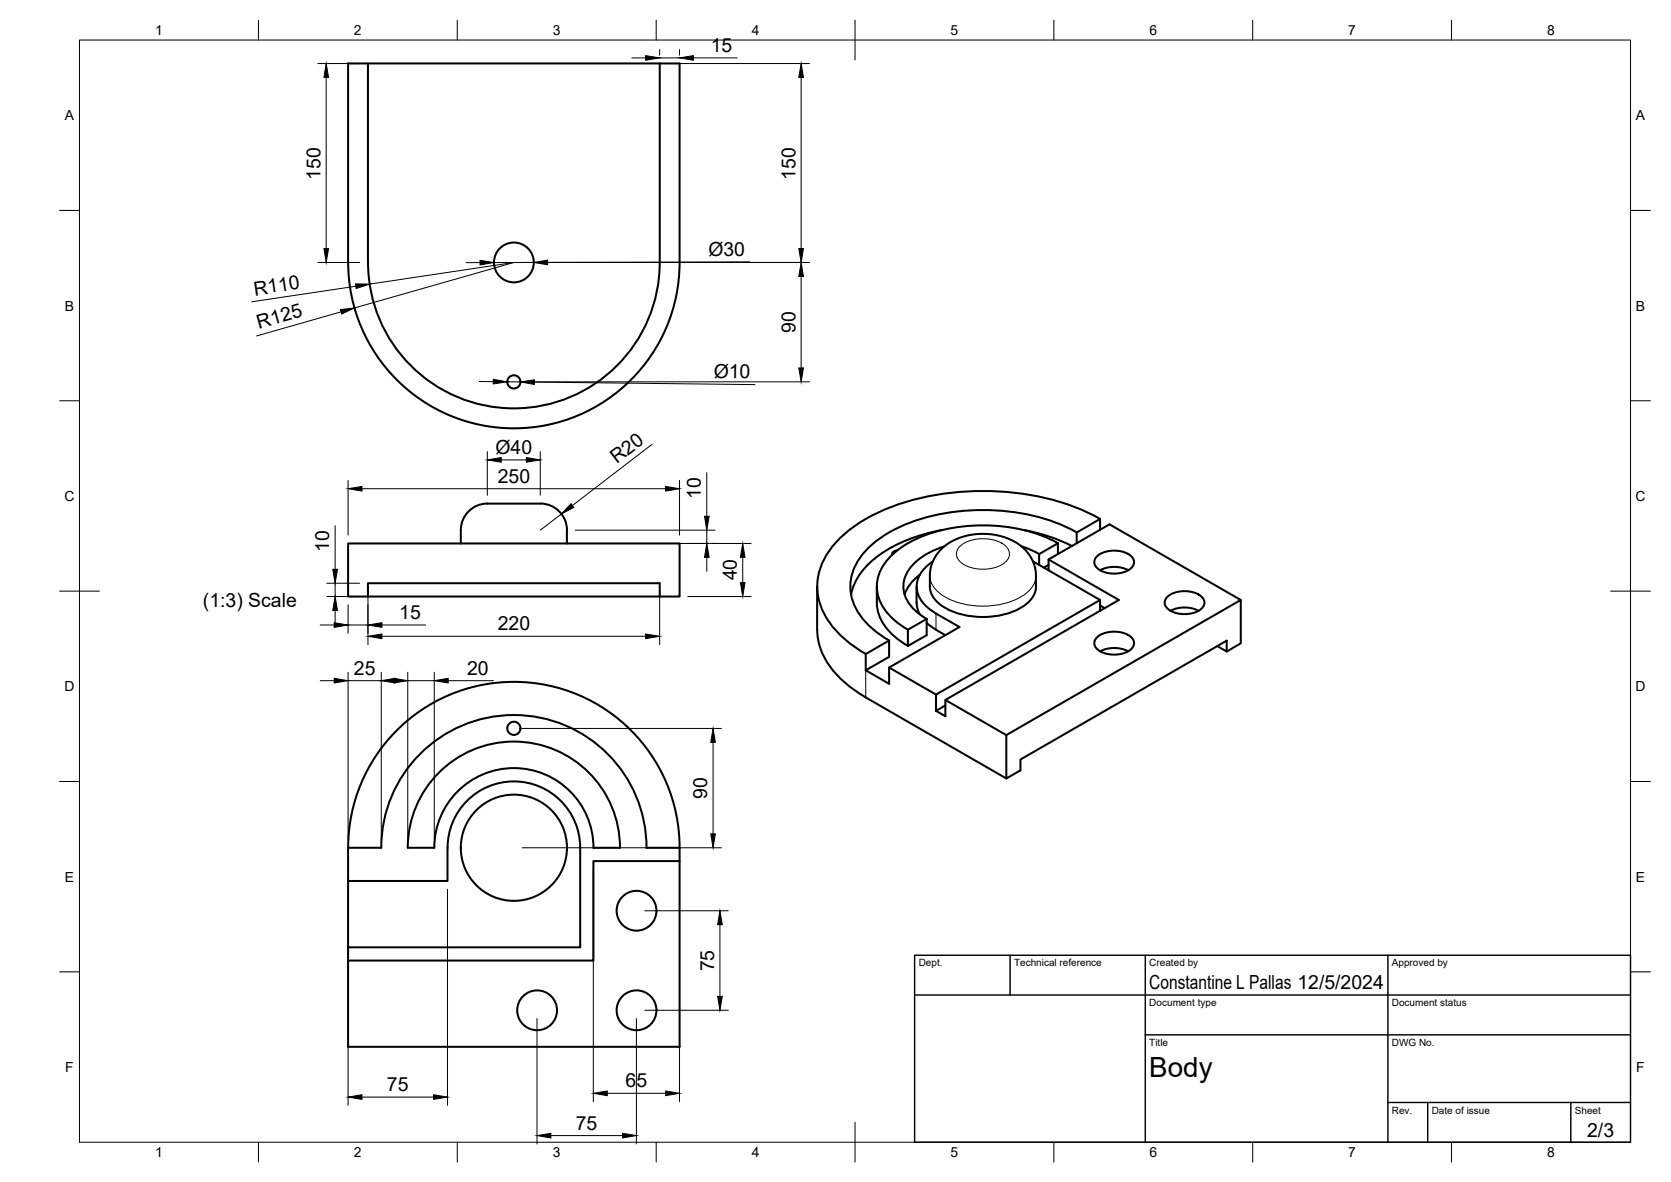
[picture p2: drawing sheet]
<svg xmlns="http://www.w3.org/2000/svg" width="420mm" height="297mm" viewBox="0 0 420 297" stroke-linecap="round" stroke-linejoin="round" font-family="sans-serif">
<!-- layer: Visible -->
<g fill="none" stroke="#000" stroke-width=".51">
<path d="M92.5 15.9v50.1a36.7 36.7 0 0 0 36.7 36.6 36.7 36.7 0 0 0 36.7-36.6v-50.1M87.5 66a41.7 41.7 0 0 0 41.7 41.6 41.7 41.7 0 0 0 41.7-41.6v-50.1h-83.4v50.1M135.9 126.6h-11.9a7 7 0 0 0-8.1 6.6v3.4M135.9 126.5a6.7 6.7 0 0 1 6.7 6.7l-.1 3.4M225.6 138.3l-.8 .3a.75 .75 0 0 0-.5 .9M236.4 138.3a16.1 16.1 0 0 1 18.3-2.4 10.2 10.2 0 0 1 5.8 8.8 7 7 0 0 1-1.6 6.3 17.3 17.3 0 0 1-13.4 4 15.6 15.6 0 0 1-10.1-4 5.3 5.3 0 0 1-1.6-3.6 14 14 0 0 1 .5-5.7l.9-1.8zM236.9 133.2a36.1 36.1 0 0 0-18.8 8.8 14.5 14.5 0 0 0-4.1 7.4M237.4 137.3a15.8 15.8 0 0 0-9.4 6.7 7.4 7.4 0 0 0 1.9 9.2l3.1 2.3M256.9 137.3l2 .7 2.4 1.2M257.4 133.2a44 44 0 0 1 12.1 4M261.3 139.2l4.7-2.7v2.7M261.3 139.2v2.8"/>
<path d="M266 136.5a41.9 41.9 0 0 0-28.9-3.4 26.3 26.3 0 0 0-14.2 7.9 9.9 9.9 0 0 0 1 14l2.7 2.2 1.7 1M270.7 133.8a51.5 51.5 0 0 0-32.8-4.9 37.3 37.3 0 0 0-19.3 8.6 13 13 0 0 0-4.4 12.8 18.5 18.5 0 0 0 9.4 10.7M276 139.7a7.1 7.1 0 0 1 8.8 .5 2.1 2.1 0 0 1-1.1 3.1 7.5 7.5 0 0 1-7.7-.4 1.94 1.94 0 0 1 0-3.2zM276.6 133.1v-2.7l-5.9 3.4v2.7M276.6 130.4a62.7 62.7 0 0 0-34.8-6.8 53.4 53.4 0 0 0-28.1 9.5 18.7 18.7 0 0 0-8.2 14.3 17.5 17.5 0 0 0 6.4 12.8l3.7 2.8 2.1 1.3M92.5 149.9h-5v-13.3h83.4v13.3h-78.4v-3.3h73.4v3.3M205.5 147.4v10.9a18.4 18.4 0 0 0 7.9 14.1l4.3 2.8 35.3 20.4M220.5 147.4a15.3 15.3 0 0 0 .9 8.1 16.3 16.3 0 0 0 6.9 6.8M228.3 158.2v4.1M230.5 147.4v4.1M230.5 151.5l.2 1.4 .6 1.5M231.3 144.5a10.2 10.2 0 0 0-3.8 4.9"/>
<path d="M233 155.5v4.1l-4.7 2.7M233 155.5l-4.7 2.7M233 156.5l1.5 1.2 3.2 1.9M234.6 141.1a7.2 7.2 0 0 0-4 7.6 9.2 9.2 0 0 0 4.8 5.5l5.9 3.4-17.7 10.2v4l-5.9-3.3M259.7 141.1l16.9 9.7M263.7 143.3v-2.7l15.3-8.8 33 19M263.7 140.6l17.6 10.2-43.6 25.1v4.1l-2.3-1.4M263.7 142l-1.2 .6M276.6 153.5v-2.7l-41.2 23.7v4.1M276.6 152.2l1.2 .6M276.6 143.3a7.8 7.8 0 0 1 7.1 0M293.7 149.9a7.1 7.1 0 0 1 8.8 .5 2.1 2.1 0 0 1-1.1 3.1 7.5 7.5 0 0 1-7.7-.5 1.94 1.94 0 0 1 0-3.1z"/>
<path d="M294.3 153.5a7.8 7.8 0 0 1 7.1 0M217.7 164.4l5.9-3.4v4.1l-5.9 3.4zM223.6 167.8l11.8 6.7M237.7 177.3l-2.3 1.3M237.7 175.9l15.3 8.8M276 160a7.1 7.1 0 0 1 8.8 .5 2.1 2.1 0 0 1-1.1 3.2 7.5 7.5 0 0 1-7.7-.5 1.94 1.94 0 0 1 0-3.2zM276.6 163.7a7.8 7.8 0 0 1 7.1 0M306.1 162.4l2.3 1.3v-2.7l-51.8 29.9v2.7l-3.6 2v-10.9l59-33.9v10.9l-3.6 2M109.7 194.9a26.7 26.7 0 0 1 29.3-6.7 26.7 26.7 0 0 1 16.9 24.8h-6.7a20 20 0 0 0-20-20 20 20 0 0 0-20 20h-6.7a26.6 26.6 0 0 1 7.2-18.1zM87.5 213a41.7 41.7 0 0 1 41.7-41.6 41.7 41.7 0 0 1 41.7 41.6M170.9 213h-8.3a33.3 33.3 0 0 0-33.4-33.3 33.3 33.3 0 0 0-33.3 33.3h-8.4v8.4M170.9 213v3.4"/>
<path d="M87.5 221.4h25v-8.4a16.7 16.7 0 0 1 16.7-16.6 16.7 16.7 0 0 1 16.7 16.6v25.1h-58.4zM87.5 238.1v3.3M87.5 241.4h61.7v-25h21.7v46.7h-83.4z"/>
<circle cx="129.2" cy="66" r="5"/>
<circle cx="129.2" cy="96" r="1.66"/>
<circle cx="129.2" cy="183" r="1.66"/>
<circle cx="129.2" cy="213" r="13.3"/>
<circle cx="160.1" cy="228.9" r="5"/>
<circle cx="135.1" cy="253.9" r="5"/>
<circle cx="160.1" cy="253.9" r="5"/>
</g>
<!-- layer: Visible Narrow -->
<path d="M241.7 137a9.9 9.9 0 0 1 10.9 0 2.77 2.77 0 0 1 1.2 2.7 2.77 2.77 0 0 1-1.9 2.2 10.2 10.2 0 0 1-10.2-.5 2.61 2.61 0 0 1 0-4.4zM233.8 144.6a6.8 6.8 0 0 0 4.5 5.8 20.9 20.9 0 0 0 18.8-.7 6.3 6.3 0 0 0 3.4-5.1M235.4 154.2v4.1M217.7 168.5v6.8" fill="none" stroke="#000" stroke-width=".25"/>
<!-- layer: BORDER -->
<g fill="none" stroke="#000" stroke-width=".25">
<path d="M20 10.1h390v276.9h-390zM65 5.1v5M115 5.1v5M165 5.1v5M215 5.1v10M265 5.1v5M315 5.1v5M365 5.1v5M15 52.9h5M410 52.9h5M15 100.7h5M410 100.7h5"/>
<path d="M15 148.6h10M405 148.6h10M15 196.4h5M410 196.4h5M15 244.2h5M410 244.2h5M65 287v5M115 287v5M165 287v5M215 282.1v9.9M265 287v5M315 287v5"/>
<path d="M365 287v5"/>
</g>
<!-- layer: TITLEBLOCK -->
<path d="M230 240.1h180v46.9h-180zM230 250h180M254 240.1v9.9M288 240.1v46.9M349 240.1v46.9M288 260.1h122M349 277.1h61M359 277.1v9.9M395 277.1v9.9" fill="none" stroke="#000" stroke-width=".36"/>
<!-- layer: FD_Dimensions -->
<g fill="none" stroke="#000" stroke-width=".25">
<path d="M79.9 16h10.5M82 19.5v43M158.9 14.5h3.4M165.9 12.5v1.4M165.9 14.5h5M168 16h35.5M170.9 12.5v1.4M174.3 14.5h11.1M201.4 19.5v43M79.9 66h10.5M85.8 78.4l-21.3 6M89.5 71.9l-26.2 3.9"/>
<path d="M92.9 71.4l36.3-5.4-40.1 11.4M120.7 66h-3.5M131.3 66h72.2M134.2 66h-10M188.5 65.8l-50.8 .1M201.4 69.5v23M120.5 95.9h3.5M127.5 96h3.4M131.3 96h72.2M134.4 96l55.4 .7M122.5 113.5v11M126 115.6h6.4"/>
<path d="M135.8 113.5v11M164 111.6l-20.1 15.4M177.7 118.8v10.9M84.3 132.1v11M87.5 120.7v13.8M91 122.8h76.4M141.1 129.2l-5.3 4M144.6 136.6h44.2M144.6 133.2h35.2M170.9 120.7v13.8M177.7 133.2v3.4M80.5 157.1h3.5"/>
<path d="M82.2 149.9h8.2M82.2 146.6h8.2M84.3 146.6v3.3M84.3 153.4v3.5M87.5 152v7.2M87.5 157.1h5M92.5 148.7v13.3M96 157.1h11M96 159.9h66.3M165.9 148.7v13.3M173 149.9h15.8M177.7 140.1v3.5"/>
<path d="M186.8 140.1v6.3M80.5 171.1h3.5M87.5 168.9v42.1M87.5 171.1h11.5M95.9 168.9v42.1M99.4 171.1h9.8M102.5 168.9v42.1M109.2 168.9v42.1M112.7 171.1h11.4M131.3 183.1h50.1M179.3 186.5v23.1M131.3 213h50.1"/>
<path d="M149.2 218.5v58.4M170.9 218.5v58.4M87.5 223.5v54.3M112.5 223.5v54.3M162.1 228.9h21M181 232.4v18M135 256v31.5M160 256v31.5M162.1 253.9h21M91 275.7h18M152.7 274.8h14.7M138.5 285.4h18"/>
</g>
<g fill="#000" stroke="#000" stroke-width=".25">
<path d="M82 16l.6 3.5h-1.2zM162.3 14l3.6 .5-3.6 .6zM170.9 14.5l3.4-.5v1.1zM201.4 16l.6 3.5h-1.1zM81.4 62.5h1.2l-.6 3.5zM85.6 77.8l3.5-.4-3.2 1.5zM89.4 71.3l3.5 .1-3.3 1.1zM120.7 65.4l3.5 .6-3.5 .6zM134.2 66l3.5-.6v1.1zM200.9 62.5h1.1l-.6 3.5zM201.4 66l.6 3.5h-1.1zM124 95.3l3.5 .7-3.5 .5z"/>
<path d="M130.9 96l3.5-.6-.1 1.2zM200.9 92.5h1.1l-.6 3.5zM122.5 115.6l3.5-.6v1.1zM132.4 115l3.4 .6-3.4 .5zM87.5 122.8l3.5-.6v1.2zM143.6 126.6l.7 .9-3.2 1.7zM167.4 122.2l3.5 .6-3.5 .6zM177.1 129.7h1.2l-.6 3.5zM84.3 149.9l.6 3.5h-1.2zM83.7 143.1h1.2l-.6 3.5zM84 156.5l3.5 .6-3.5 .6zM92.5 157.1l3.5-.6v1.2z"/>
<path d="M92.5 159.9l3.5-.6v1.2zM162.3 159.3l3.6 .6-3.6 .6zM177.7 136.6l.6 3.5h-1.2zM186.2 146.4h1.1l-.5 3.5zM186.8 136.6l.5 3.5h-1.1zM84 170.5l3.5 .6-3.5 .5zM99 170.5l3.5 .6-3.5 .5zM95.9 171.1l3.5-.6v1.1zM109.2 171.1l3.5-.6v1.1zM179.3 183.1l.6 3.4h-1.2zM178.7 209.6h1.2l-.6 3.4zM181 228.9l.6 3.5h-1.2z"/>
<path d="M180.4 250.4h1.2l-.6 3.5zM87.5 275.7l3.5-.6v1.2zM109 275.1l3.5 .6-3.5 .6zM149.2 274.8l3.5-.6v1.1zM167.4 274.2l3.5 .6-3.5 .5zM135 285.4l3.5-.6v1.2zM156.5 284.8l3.5 .6-3.5 .6z"/>
</g>
<text font-size="7" x="289" y="270.6">Body</text>
<g font-size="4.9">
<text x="178.7" y="13.1">15</text>
<text x="80.6" y="45.2" transform="rotate(-90 80.6 45.2)">150</text>
<text x="200" y="45.2" transform="rotate(-90 200 45.2)">150</text>
<text x="178.1" y="64.3">Ø30</text>
<text x="64.1" y="74.3" transform="rotate(-9 64.1 74.3)">R110</text>
<text x="65.1" y="82.7" transform="rotate(-16 65.1 82.7)">R125</text>
<text x="200" y="83.7" transform="rotate(-90 200 83.7)">90</text>
<text x="179.5" y="95" transform="rotate(1 179.5 95)">Ø10</text>
<text x="124.6" y="114">Ø40</text>
<text x="155.1" y="116.7" transform="rotate(-38 155.1 116.7)">R20</text>
<text x="125.2" y="121.4">250</text>
<text x="176.3" y="125.4" transform="rotate(-90 176.3 125.4)">10</text>
<text x="82.8" y="138.7" transform="rotate(-90 82.8 138.7)">10</text>
<text x="185.3" y="145.9" transform="rotate(-90 185.3 145.9)">40</text>
<text x="51" y="152.6">(1:3) Scale</text>
<text x="100.4" y="155.6">15</text>
<text x="125.2" y="158.4">220</text>
<text x="89" y="169.6">25</text>
<text x="117.5" y="169.6">20</text>
<text x="177.8" y="200.8" transform="rotate(-90 177.8 200.8)">90</text>
<text x="179.6" y="244.1" transform="rotate(-90 179.6 244.1)">75</text>
<text x="289" y="248.5">Constantine L Pallas 12/5/2024</text>
<text x="97.3" y="274.2">75</text>
<text x="157.3" y="273.3">65</text>
<text x="144.8" y="283.9">75</text>
<text x="399.1" y="285.7">2/3</text>
</g>
<g font-size="3.5">
<text x="39" y="8.8">1</text>
<text x="89" y="8.8">2</text>
<text x="139" y="8.8">3</text>
<text x="189" y="8.8">4</text>
<text x="239" y="8.8">5</text>
<text x="289" y="8.8">6</text>
<text x="339" y="8.8">7</text>
<text x="389" y="8.8">8</text>
<text x="16.3" y="30.2">A</text>
<text x="411.3" y="30.2">A</text>
<text x="16.3" y="78">B</text>
<text x="411.3" y="78">B</text>
<text x="16.2" y="125.9">C</text>
<text x="411.2" y="125.9">C</text>
<text x="16.2" y="173.7">D</text>
<text x="411.2" y="173.7">D</text>
<text x="16.3" y="221.6">E</text>
<text x="411.3" y="221.6">E</text>
<text x="16.4" y="269.4">F</text>
<text x="411.4" y="269.4">F</text>
<text x="39" y="290.8">1</text>
<text x="89" y="290.8">2</text>
<text x="139" y="290.8">3</text>
<text x="189" y="290.8">4</text>
<text x="239" y="290.8">5</text>
<text x="289" y="290.8">6</text>
<text x="339" y="290.8">7</text>
<text x="389" y="290.8">8</text>
</g>
<g font-size="2.5">
<text x="231" y="242.9">Dept.</text>
<text x="255" y="242.9">Technical reference</text>
<text x="289" y="242.9">Created by</text>
<text x="350" y="242.9">Approved by</text>
<text x="289" y="252.8">Document type</text>
<text x="350" y="252.8">Document status</text>
<text x="289" y="262.9">Title</text>
<text x="350" y="262.9">DWG No.</text>
<text x="350" y="279.9">Rev.</text>
<text x="360" y="279.9">Date of issue</text>
<text x="396" y="279.9">Sheet</text>
</g>
</svg>
